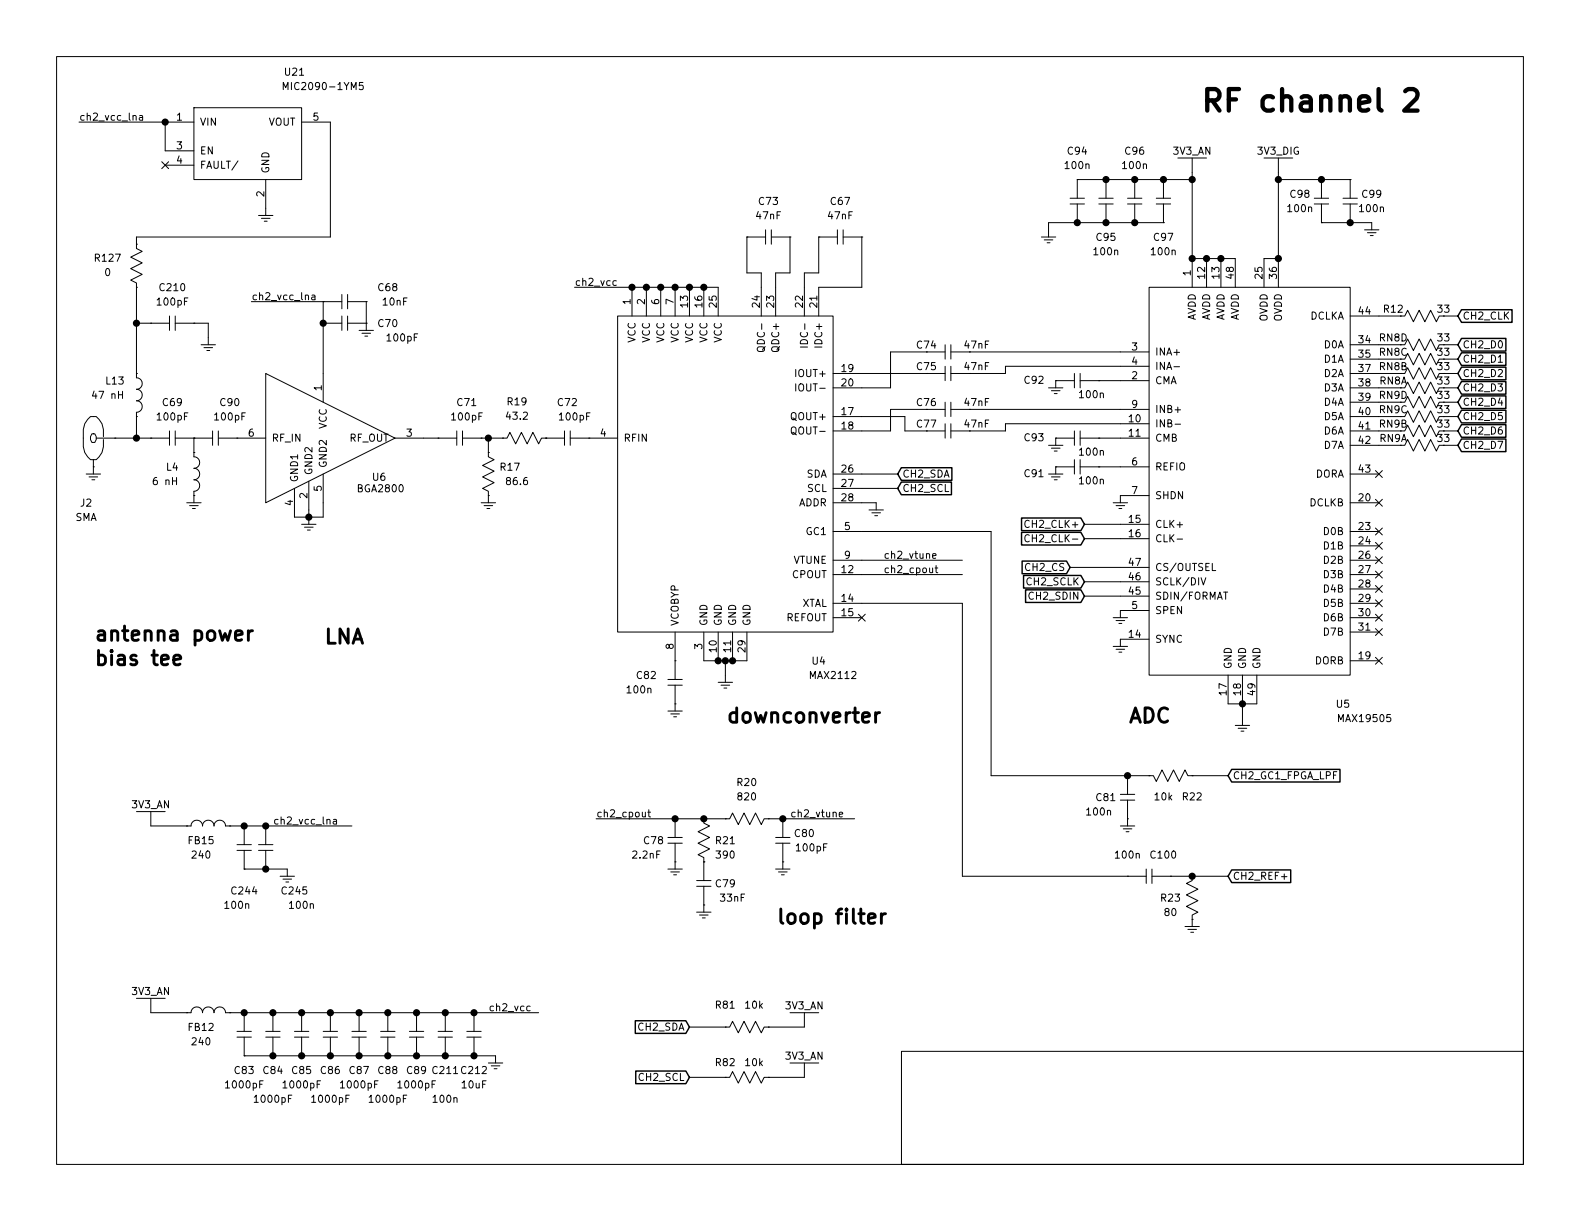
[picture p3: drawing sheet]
EESchema Schematic File Version 4
EELAYER 26 0
EELAYER END
$Descr USLetter 11000 8500
encoding utf-8
Sheet 3 11
Title ""
Date ""
Rev ""
Comp ""
Comment1 ""
Comment2 ""
Comment3 ""
Comment4 ""
$EndDescr
$Comp
L GNSS_Firehose:R R17
U 1 1
P 3400 3300
F 0 "R17" V 3350 3450 50  0000 C CNN
F 1 "86.6" V 3450 3500 50  0000 C CNN
F 2 "footprints:0402" V 3330 3300 50  0001 C CNN
F 3 "" H 3400 3300 50  0000 C CNN
	1    3400 3300
	0    1    1    0   
$EndComp
$Comp
L GNSS_Firehose:L L4
U 1 1
P 1350 3300
F 0 "L4" V 1300 3150 50  0000 C CNN
F 1 "6 nH" V 1400 3100 50  0000 C CNN
F 2 "footprints:0402" H 1350 3300 50  0001 C CNN
F 3 "" H 1350 3300 50  0000 C CNN
	1    1350 3300
	0    1    1    0   
$EndComp
$Comp
L GNSS_Firehose:R R19
U 1 1
P 3650 3050
F 0 "R19" H 3700 2800 50  0000 C CNN
F 1 "43.2" H 3700 2900 50  0000 C CNN
F 2 "footprints:0402" V 3580 3050 50  0001 C CNN
F 3 "" H 3650 3050 50  0000 C CNN
	1    3650 3050
	-1   0    0    1   
$EndComp
$Comp
L GNSS_Firehose:R R127
U 1 1
P 950 1850
F 0 "R127" V 1000 2050 50  0000 C CNN
F 1 "0" V 900 2050 50  0000 C CNN
F 2 "footprints:0603" H 950 1850 50  0001 C CNN
F 3 "" H 950 1850 50  0001 C CNN
	1    950  1850
	0    -1   -1   0   
$EndComp
$Comp
L GNSS_Firehose:SMA J2
U 1 1
P 650 3050
F 0 "J2" H 600 2600 50  0000 C CNN
F 1 "SMA" H 600 2500 50  0000 C CNN
F 2 "footprints:SMA_END_LAUNCH" H 650 3050 50  0001 C CNN
F 3 "" H 650 3050 50  0001 C CNN
	1    650  3050
	1    0    0    -1  
$EndComp
$Comp
L GNSS_Firehose:MAX2112 U4
U 1 1
P 5350 2750
F 0 "U4" H 5700 900 50  0000 C CNN
F 1 "MAX2112" H 5800 800 50  0000 C CNN
F 2 "footprints:QFN28_EP" H 5350 2750 50  0001 C CNN
F 3 "" H 5350 2750 50  0001 C CNN
	1    5350 2750
	1    0    0    -1  
$EndComp
$Comp
L GNSS_Firehose:MAX19505 U5
U 1 1
P 9000 2400
F 0 "U5" H 9350 -100 50  0000 C CNN
F 1 "MAX19505" H 9500 -200 50  0000 C CNN
F 2 "footprints:QFN48_EP" H 8950 2550 50  0001 C CNN
F 3 "" H 8950 2550 50  0001 C CNN
	1    9000 2400
	1    0    0    -1  
$EndComp
$Comp
L GNSS_Firehose:C C90
U 1 1
P 1500 3050
F 0 "C90" H 1600 3300 50  0000 C CNN
F 1 "100pF" H 1600 3200 50  0000 C CNN
F 2 "footprints:0402" H 1500 3050 50  0001 C CNN
F 3 "" H 1500 3050 50  0001 C CNN
	1    1500 3050
	1    0    0    -1  
$EndComp
$Comp
L GNSS_Firehose:C C69
U 1 1
P 1200 3050
F 0 "C69" H 1200 3300 50  0000 C CNN
F 1 "100pF" H 1200 3200 50  0000 C CNN
F 2 "footprints:0402" H 1200 3050 50  0001 C CNN
F 3 "" H 1200 3050 50  0001 C CNN
	1    1200 3050
	1    0    0    -1  
$EndComp
$Comp
L GNSS_Firehose:L L13
U 1 1
P 950 2750
F 0 "L13" V 850 2600 50  0000 C CNN
F 1 "47 nH" V 950 2550 50  0000 C CNN
F 2 "footprints:0402" H 950 2750 50  0001 C CNN
F 3 "" H 950 2750 50  0000 C CNN
	1    950  2750
	0    1    1    0   
$EndComp
$Comp
L GNSS_Firehose:MIC2090-1YM5 U21
U 1 1
P 1700 850
F 0 "U21" H 2050 1200 50  0000 C CNN
F 1 "MIC2090-1YM5" H 2250 1100 50  0000 C CNN
F 2 "footprints:SOT-23-5" H 1700 850 50  0001 C CNN
F 3 "" H 1700 850 50  0001 C CNN
	1    1700 850 
	1    0    0    -1  
$EndComp
$Comp
L GNSS_Firehose:C C71
U 1 1
P 3200 3050
F 0 "C71" H 3250 3300 50  0000 C CNN
F 1 "100pF" H 3250 3200 50  0000 C CNN
F 2 "footprints:0402" H 3200 3050 50  0001 C CNN
F 3 "" H 3200 3050 50  0001 C CNN
	1    3200 3050
	1    0    0    -1  
$EndComp
$Comp
L GNSS_Firehose:C C72
U 1 1
P 3950 3050
F 0 "C72" H 3950 3300 50  0000 C CNN
F 1 "100pF" H 4000 3200 50  0000 C CNN
F 2 "footprints:0402" H 3950 3050 50  0001 C CNN
F 3 "" H 3950 3050 50  0001 C CNN
	1    3950 3050
	1    0    0    -1  
$EndComp
$Comp
L GNSS_Firehose:GND #PWR033
U 1 1
P 1350 3500
F 0 "#PWR033" H 1550 3400 50  0001 C CNN
F 1 "GND" H 1550 3300 50  0001 C CNN
F 2 "" H 1350 3500 50  0001 C CNN
F 3 "" H 1350 3500 50  0001 C CNN
	1    1350 3500
	1    0    0    -1  
$EndComp
$Comp
L GNSS_Firehose:GND #PWR034
U 1 1
P 650 3300
F 0 "#PWR034" H 850 3200 50  0001 C CNN
F 1 "GND" H 850 3100 50  0001 C CNN
F 2 "" H 650 3300 50  0001 C CNN
F 3 "" H 650 3300 50  0001 C CNN
	1    650  3300
	1    0    0    -1  
$EndComp
$Comp
L GNSS_Firehose:GND #PWR035
U 1 1
P 1850 1500
F 0 "#PWR035" H 2050 1400 50  0001 C CNN
F 1 "GND" H 2050 1300 50  0001 C CNN
F 2 "" H 1850 1500 50  0001 C CNN
F 3 "" H 1850 1500 50  0001 C CNN
	1    1850 1500
	1    0    0    -1  
$EndComp
$Comp
L GNSS_Firehose:GND #PWR036
U 1 1
P 2150 3650
F 0 "#PWR036" H 2350 3550 50  0001 C CNN
F 1 "GND" H 2350 3450 50  0001 C CNN
F 2 "" H 2150 3650 50  0001 C CNN
F 3 "" H 2150 3650 50  0001 C CNN
	1    2150 3650
	1    0    0    -1  
$EndComp
$Comp
L GNSS_Firehose:GND #PWR037
U 1 1
P 3400 3500
F 0 "#PWR037" H 3600 3400 50  0001 C CNN
F 1 "GND" H 3600 3300 50  0001 C CNN
F 2 "" H 3400 3500 50  0001 C CNN
F 3 "" H 3400 3500 50  0001 C CNN
	1    3400 3500
	1    0    0    -1  
$EndComp
$Comp
L GNSS_Firehose:GND #PWR038
U 1 1
P 5050 4750
F 0 "#PWR038" H 5250 4650 50  0001 C CNN
F 1 "GND" H 5250 4550 50  0001 C CNN
F 2 "" H 5050 4750 50  0001 C CNN
F 3 "" H 5050 4750 50  0001 C CNN
	1    5050 4750
	1    0    0    -1  
$EndComp
$Comp
L GNSS_Firehose:GND #PWR039
U 1 1
P 8650 5050
F 0 "#PWR039" H 8850 4950 50  0001 C CNN
F 1 "GND" H 8850 4850 50  0001 C CNN
F 2 "" H 8650 5050 50  0001 C CNN
F 3 "" H 8650 5050 50  0001 C CNN
	1    8650 5050
	1    0    0    -1  
$EndComp
NoConn ~ 1150 1150
Text Label 550  850  0    50   ~ 0
ch2_vcc_lna
$Comp
L GNSS_Firehose:C C70
U 1 1
P 2400 2250
F 0 "C70" H 2700 2250 50  0000 C CNN
F 1 "100pF" H 2800 2150 50  0000 C CNN
F 2 "footprints:0402" H 2400 2250 50  0001 C CNN
F 3 "" H 2400 2250 50  0001 C CNN
	1    2400 2250
	1    0    0    -1  
$EndComp
$Comp
L GNSS_Firehose:C C68
U 1 1
P 2400 2100
F 0 "C68" H 2700 2200 50  0000 C CNN
F 1 "10nF" H 2750 2100 50  0000 C CNN
F 2 "footprints:0402" H 2400 2100 50  0001 C CNN
F 3 "" H 2400 2100 50  0001 C CNN
	1    2400 2100
	1    0    0    -1  
$EndComp
$Comp
L GNSS_Firehose:GND #PWR040
U 1 1
P 2550 2300
F 0 "#PWR040" H 2750 2200 50  0001 C CNN
F 1 "GND" H 2750 2100 50  0001 C CNN
F 2 "" H 2550 2300 50  0001 C CNN
F 3 "" H 2550 2300 50  0001 C CNN
	1    2550 2300
	1    0    0    -1  
$EndComp
$Comp
L GNSS_Firehose:C C73
U 1 1
P 5350 1650
F 0 "C73" H 5350 1900 50  0000 C CNN
F 1 "47nF" H 5350 1800 50  0000 C CNN
F 2 "footprints:0402" H 5350 1650 50  0001 C CNN
F 3 "" H 5350 1650 50  0001 C CNN
	1    5350 1650
	1    0    0    -1  
$EndComp
$Comp
L GNSS_Firehose:C C67
U 1 1
P 5850 1650
F 0 "C67" H 5850 1900 50  0000 C CNN
F 1 "47nF" H 5850 1800 50  0000 C CNN
F 2 "footprints:0402" H 5850 1650 50  0001 C CNN
F 3 "" H 5850 1650 50  0001 C CNN
	1    5850 1650
	1    0    0    -1  
$EndComp
$Comp
L GNSS_Firehose:C C74
U 1 1
P 6600 2450
F 0 "C74" H 6450 2500 50  0000 C CNN
F 1 "47nF" H 6800 2500 50  0000 C CNN
F 2 "footprints:0402" H 6600 2450 50  0001 C CNN
F 3 "" H 6600 2450 50  0001 C CNN
	1    6600 2450
	1    0    0    -1  
$EndComp
$Comp
L GNSS_Firehose:C C75
U 1 1
P 6600 2600
F 0 "C75" H 6450 2650 50  0000 C CNN
F 1 "47nF" H 6800 2650 50  0000 C CNN
F 2 "footprints:0402" H 6600 2600 50  0001 C CNN
F 3 "" H 6600 2600 50  0001 C CNN
	1    6600 2600
	1    0    0    -1  
$EndComp
$Comp
L GNSS_Firehose:C C76
U 1 1
P 6600 2850
F 0 "C76" H 6450 2900 50  0000 C CNN
F 1 "47nF" H 6800 2900 50  0000 C CNN
F 2 "footprints:0402" H 6600 2850 50  0001 C CNN
F 3 "" H 6600 2850 50  0001 C CNN
	1    6600 2850
	1    0    0    -1  
$EndComp
$Comp
L GNSS_Firehose:C C77
U 1 1
P 6600 3000
F 0 "C77" H 6450 3050 50  0000 C CNN
F 1 "47nF" H 6800 3050 50  0000 C CNN
F 2 "footprints:0402" H 6600 3000 50  0001 C CNN
F 3 "" H 6600 3000 50  0001 C CNN
	1    6600 3000
	1    0    0    -1  
$EndComp
$Comp
L GNSS_Firehose:C C82
U 1 1
P 4700 4750
F 0 "C82" V 4650 4550 50  0000 C CNN
F 1 "100n" V 4750 4500 50  0000 C CNN
F 2 "footprints:0402" H 4700 4750 50  0001 C CNN
F 3 "" H 4700 4750 50  0001 C CNN
	1    4700 4750
	0    1    1    0   
$EndComp
$Comp
L GNSS_Firehose:GND #PWR041
U 1 1
P 6100 3550
F 0 "#PWR041" H 6300 3450 50  0001 C CNN
F 1 "GND" H 6300 3350 50  0001 C CNN
F 2 "" H 6100 3550 50  0001 C CNN
F 3 "" H 6100 3550 50  0001 C CNN
	1    6100 3550
	1    0    0    -1  
$EndComp
$Comp
L GNSS_Firehose:GND #PWR042
U 1 1
P 4700 4950
F 0 "#PWR042" H 4900 4850 50  0001 C CNN
F 1 "GND" H 4900 4750 50  0001 C CNN
F 2 "" H 4700 4950 50  0001 C CNN
F 3 "" H 4700 4950 50  0001 C CNN
	1    4700 4950
	1    0    0    -1  
$EndComp
Text Label 6150 3900 0    50   ~ 0
ch2_vtune
Text Label 6150 4000 0    50   ~ 0
ch2_cpout
$Comp
L GNSS_Firehose:C C92
U 1 1
P 7500 2650
F 0 "C92" H 7800 2650 50  0000 C CNN
F 1 "100n" H 7400 2750 50  0000 C CNN
F 2 "footprints:0402" H 7500 2650 50  0001 C CNN
F 3 "" H 7500 2650 50  0001 C CNN
	1    7500 2650
	-1   0    0    1   
$EndComp
$Comp
L GNSS_Firehose:C C93
U 1 1
P 7500 3050
F 0 "C93" H 7800 3050 50  0000 C CNN
F 1 "100n" H 7400 3150 50  0000 C CNN
F 2 "footprints:0402" H 7500 3050 50  0001 C CNN
F 3 "" H 7500 3050 50  0001 C CNN
	1    7500 3050
	-1   0    0    1   
$EndComp
$Comp
L GNSS_Firehose:C C91
U 1 1
P 7500 3250
F 0 "C91" H 7800 3300 50  0000 C CNN
F 1 "100n" H 7400 3350 50  0000 C CNN
F 2 "footprints:0402" H 7500 3250 50  0001 C CNN
F 3 "" H 7500 3250 50  0001 C CNN
	1    7500 3250
	-1   0    0    1   
$EndComp
$Comp
L GNSS_Firehose:GND #PWR043
U 1 1
P 7350 3300
F 0 "#PWR043" H 7550 3200 50  0001 C CNN
F 1 "GND" H 7550 3100 50  0001 C CNN
F 2 "" H 7350 3300 50  0001 C CNN
F 3 "" H 7350 3300 50  0001 C CNN
	1    7350 3300
	1    0    0    -1  
$EndComp
$Comp
L GNSS_Firehose:GND #PWR044
U 1 1
P 7350 3100
F 0 "#PWR044" H 7550 3000 50  0001 C CNN
F 1 "GND" H 7550 2900 50  0001 C CNN
F 2 "" H 7350 3100 50  0001 C CNN
F 3 "" H 7350 3100 50  0001 C CNN
	1    7350 3100
	1    0    0    -1  
$EndComp
$Comp
L GNSS_Firehose:GND #PWR045
U 1 1
P 7350 2700
F 0 "#PWR045" H 7550 2600 50  0001 C CNN
F 1 "GND" H 7550 2500 50  0001 C CNN
F 2 "" H 7350 2700 50  0001 C CNN
F 3 "" H 7350 2700 50  0001 C CNN
	1    7350 2700
	1    0    0    -1  
$EndComp
$Comp
L GNSS_Firehose:GND #PWR046
U 1 1
P 7800 3500
F 0 "#PWR046" H 8000 3400 50  0001 C CNN
F 1 "GND" H 8000 3300 50  0001 C CNN
F 2 "" H 7800 3500 50  0001 C CNN
F 3 "" H 7800 3500 50  0001 C CNN
	1    7800 3500
	1    0    0    -1  
$EndComp
$Comp
L GNSS_Firehose:GND #PWR047
U 1 1
P 7800 4300
F 0 "#PWR047" H 8000 4200 50  0001 C CNN
F 1 "GND" H 8000 4100 50  0001 C CNN
F 2 "" H 7800 4300 50  0001 C CNN
F 3 "" H 7800 4300 50  0001 C CNN
	1    7800 4300
	1    0    0    -1  
$EndComp
$Comp
L GNSS_Firehose:GND #PWR048
U 1 1
P 7800 4500
F 0 "#PWR048" H 8000 4400 50  0001 C CNN
F 1 "GND" H 8000 4300 50  0001 C CNN
F 2 "" H 7800 4500 50  0001 C CNN
F 3 "" H 7800 4500 50  0001 C CNN
	1    7800 4500
	1    0    0    -1  
$EndComp
NoConn ~ 9600 3300
NoConn ~ 9600 3500
NoConn ~ 9600 3700
NoConn ~ 9600 3800
NoConn ~ 9600 3900
NoConn ~ 9600 4000
NoConn ~ 9600 4100
NoConn ~ 9600 4200
NoConn ~ 9600 4300
NoConn ~ 9600 4400
NoConn ~ 9600 4600
Text Label 4000 2000 0    50   ~ 0
ch2_vcc
Text Label 1750 2100 0    50   ~ 0
ch2_vcc_lna
$Comp
L GNSS_Firehose:L FB15
U 1 1
P 1450 5750
F 0 "FB15" H 1400 5650 50  0000 C CNN
F 1 "240" H 1400 5550 50  0000 C CNN
F 2 "footprints:0603" H 1450 5750 50  0001 C CNN
F 3 "" H 1450 5750 50  0000 C CNN
	1    1450 5750
	1    0    0    -1  
$EndComp
$Comp
L GNSS_Firehose:C C244
U 1 1
P 1700 5900
F 0 "C244" V 2000 5900 50  0000 C CNN
F 1 "100n" V 2100 5850 50  0000 C CNN
F 2 "footprints:0402" H 1700 5900 50  0001 C CNN
F 3 "" H 1700 5900 50  0001 C CNN
	1    1700 5900
	0    1    1    0   
$EndComp
$Comp
L GNSS_Firehose:C C245
U 1 1
P 1850 5900
F 0 "C245" V 2150 6100 50  0000 C CNN
F 1 "100n" V 2250 6150 50  0000 C CNN
F 2 "footprints:0402" H 1850 5900 50  0001 C CNN
F 3 "" H 1850 5900 50  0001 C CNN
	1    1850 5900
	0    1    1    0   
$EndComp
$Comp
L GNSS_Firehose:C C78
U 1 1
P 4700 5850
F 0 "C78" V 4700 5700 50  0000 C CNN
F 1 "2.2nF" V 4800 5650 50  0000 C CNN
F 2 "footprints:0402" H 4700 5850 50  0001 C CNN
F 3 "" H 4700 5850 50  0001 C CNN
	1    4700 5850
	0    1    1    0   
$EndComp
$Comp
L GNSS_Firehose:C C79
U 1 1
P 4900 6150
F 0 "C79" V 4900 6300 50  0000 C CNN
F 1 "33nF" V 5000 6350 50  0000 C CNN
F 2 "footprints:0402" H 4900 6150 50  0001 C CNN
F 3 "" H 4900 6150 50  0001 C CNN
	1    4900 6150
	0    1    1    0   
$EndComp
$Comp
L GNSS_Firehose:C C80
U 1 1
P 5450 5850
F 0 "C80" V 5400 6000 50  0000 C CNN
F 1 "100pF" V 5500 6050 50  0000 C CNN
F 2 "footprints:0402" H 5450 5850 50  0001 C CNN
F 3 "" H 5450 5850 50  0001 C CNN
	1    5450 5850
	0    1    1    0   
$EndComp
$Comp
L GNSS_Firehose:R R21
U 1 1
P 4900 5850
F 0 "R21" V 4900 6000 50  0000 C CNN
F 1 "390" V 5000 6000 50  0000 C CNN
F 2 "footprints:0402" V 4830 5850 50  0001 C CNN
F 3 "" H 4900 5850 50  0000 C CNN
	1    4900 5850
	0    1    1    0   
$EndComp
$Comp
L GNSS_Firehose:R R20
U 1 1
P 5200 5700
F 0 "R20" H 5200 5450 50  0000 C CNN
F 1 "820" H 5200 5550 50  0000 C CNN
F 2 "footprints:0402" V 5130 5700 50  0001 C CNN
F 3 "" H 5200 5700 50  0000 C CNN
	1    5200 5700
	-1   0    0    1   
$EndComp
$Comp
L GNSS_Firehose:GND #PWR049
U 1 1
P 2000 6100
F 0 "#PWR049" H 2200 6000 50  0001 C CNN
F 1 "GND" H 2200 5900 50  0001 C CNN
F 2 "" H 2000 6100 50  0001 C CNN
F 3 "" H 2000 6100 50  0001 C CNN
	1    2000 6100
	1    0    0    -1  
$EndComp
$Comp
L GNSS_Firehose:GND #PWR050
U 1 1
P 4900 6350
F 0 "#PWR050" H 5100 6250 50  0001 C CNN
F 1 "GND" H 5100 6150 50  0001 C CNN
F 2 "" H 4900 6350 50  0001 C CNN
F 3 "" H 4900 6350 50  0001 C CNN
	1    4900 6350
	1    0    0    -1  
$EndComp
$Comp
L GNSS_Firehose:GND #PWR051
U 1 1
P 5450 6050
F 0 "#PWR051" H 5650 5950 50  0001 C CNN
F 1 "GND" H 5650 5850 50  0001 C CNN
F 2 "" H 5450 6050 50  0001 C CNN
F 3 "" H 5450 6050 50  0001 C CNN
	1    5450 6050
	1    0    0    -1  
$EndComp
$Comp
L GNSS_Firehose:GND #PWR052
U 1 1
P 4700 6050
F 0 "#PWR052" H 4900 5950 50  0001 C CNN
F 1 "GND" H 4900 5850 50  0001 C CNN
F 2 "" H 4700 6050 50  0001 C CNN
F 3 "" H 4700 6050 50  0001 C CNN
	1    4700 6050
	1    0    0    -1  
$EndComp
$Comp
L GNSS_Firehose:R R22
U 1 1
P 8150 5400
F 0 "R22" H 8300 5550 50  0000 C CNN
F 1 "10k" H 8100 5550 50  0000 C CNN
F 2 "footprints:0402" V 8080 5400 50  0001 C CNN
F 3 "" H 8150 5400 50  0000 C CNN
	1    8150 5400
	1    0    0    1   
$EndComp
$Comp
L GNSS_Firehose:C C81
U 1 1
P 7850 5550
F 0 "C81" V 7850 5700 50  0000 C CNN
F 1 "100n" V 7950 5750 50  0000 C CNN
F 2 "footprints:0402" H 7850 5550 50  0001 C CNN
F 3 "" H 7850 5550 50  0001 C CNN
	1    7850 5550
	0    -1   1    0   
$EndComp
$Comp
L GNSS_Firehose:R R23
U 1 1
P 8300 6250
F 0 "R23" V 8300 6400 50  0000 C CNN
F 1 "80" V 8400 6400 50  0000 C CNN
F 2 "footprints:0402" V 8230 6250 50  0001 C CNN
F 3 "" H 8300 6250 50  0000 C CNN
	1    8300 6250
	0    -1   1    0   
$EndComp
$Comp
L GNSS_Firehose:C C100
U 1 1
P 8000 6100
F 0 "C100" H 7900 6250 50  0000 C CNN
F 1 "100n" H 8150 6250 50  0000 C CNN
F 2 "footprints:0402" H 8000 6100 50  0001 C CNN
F 3 "" H 8000 6100 50  0001 C CNN
	1    8000 6100
	-1   0    0    -1  
$EndComp
$Comp
L GNSS_Firehose:R R81
U 1 1
P 5200 7150
F 0 "R81" H 5350 7000 50  0000 C CNN
F 1 "10k" H 5150 7000 50  0000 C CNN
F 2 "footprints:0402" V 5130 7150 50  0001 C CNN
F 3 "" H 5200 7150 50  0000 C CNN
	1    5200 7150
	-1   0    0    1   
$EndComp
$Comp
L GNSS_Firehose:R R82
U 1 1
P 5200 7500
F 0 "R82" H 5350 7400 50  0000 C CNN
F 1 "10k" H 5150 7400 50  0000 C CNN
F 2 "footprints:0402" V 5130 7500 50  0001 C CNN
F 3 "" H 5200 7500 50  0000 C CNN
	1    5200 7500
	-1   0    0    1   
$EndComp
$Comp
L GNSS_Firehose:L FB12
U 1 1
P 1450 7050
F 0 "FB12" H 1400 6950 50  0000 C CNN
F 1 "240" H 1400 6850 50  0000 C CNN
F 2 "footprints:0603" H 1450 7050 50  0001 C CNN
F 3 "" H 1450 7050 50  0000 C CNN
	1    1450 7050
	1    0    0    -1  
$EndComp
$Comp
L GNSS_Firehose:C C83
U 1 1
P 1700 7200
F 0 "C83" V 1950 7200 50  0000 C CNN
F 1 "1000pF" V 2050 7200 50  0000 C CNN
F 2 "footprints:0402" H 1700 7200 50  0001 C CNN
F 3 "" H 1700 7200 50  0001 C CNN
	1    1700 7200
	0    1    1    0   
$EndComp
$Comp
L GNSS_Firehose:C C84
U 1 1
P 1900 7200
F 0 "C84" V 2150 7200 50  0000 C CNN
F 1 "1000pF" V 2350 7200 50  0000 C CNN
F 2 "footprints:0402" H 1900 7200 50  0001 C CNN
F 3 "" H 1900 7200 50  0001 C CNN
	1    1900 7200
	0    1    1    0   
$EndComp
$Comp
L GNSS_Firehose:C C85
U 1 1
P 2100 7200
F 0 "C85" V 2350 7200 50  0000 C CNN
F 1 "1000pF" V 2450 7200 50  0000 C CNN
F 2 "footprints:0402" H 2100 7200 50  0001 C CNN
F 3 "" H 2100 7200 50  0001 C CNN
	1    2100 7200
	0    1    1    0   
$EndComp
$Comp
L GNSS_Firehose:C C86
U 1 1
P 2300 7200
F 0 "C86" V 2550 7200 50  0000 C CNN
F 1 "1000pF" V 2750 7200 50  0000 C CNN
F 2 "footprints:0402" H 2300 7200 50  0001 C CNN
F 3 "" H 2300 7200 50  0001 C CNN
	1    2300 7200
	0    1    1    0   
$EndComp
$Comp
L GNSS_Firehose:C C87
U 1 1
P 2500 7200
F 0 "C87" V 2750 7200 50  0000 C CNN
F 1 "1000pF" V 2850 7200 50  0000 C CNN
F 2 "footprints:0402" H 2500 7200 50  0001 C CNN
F 3 "" H 2500 7200 50  0001 C CNN
	1    2500 7200
	0    1    1    0   
$EndComp
$Comp
L GNSS_Firehose:C C88
U 1 1
P 2700 7200
F 0 "C88" V 2950 7200 50  0000 C CNN
F 1 "1000pF" V 3150 7200 50  0000 C CNN
F 2 "footprints:0402" H 2700 7200 50  0001 C CNN
F 3 "" H 2700 7200 50  0001 C CNN
	1    2700 7200
	0    1    1    0   
$EndComp
$Comp
L GNSS_Firehose:C C89
U 1 1
P 2900 7200
F 0 "C89" V 3150 7200 50  0000 C CNN
F 1 "1000pF" V 3250 7200 50  0000 C CNN
F 2 "footprints:0402" H 2900 7200 50  0001 C CNN
F 3 "" H 2900 7200 50  0001 C CNN
	1    2900 7200
	0    1    1    0   
$EndComp
$Comp
L GNSS_Firehose:C C94
U 1 1
P 7500 1400
F 0 "C94" V 7150 1400 50  0000 C CNN
F 1 "100n" V 7250 1400 50  0000 C CNN
F 2 "footprints:0402" H 7500 1400 50  0001 C CNN
F 3 "" H 7500 1400 50  0001 C CNN
	1    7500 1400
	0    1    1    0   
$EndComp
$Comp
L GNSS_Firehose:C C95
U 1 1
P 7700 1400
F 0 "C95" V 7950 1400 50  0000 C CNN
F 1 "100n" V 8050 1400 50  0000 C CNN
F 2 "footprints:0402" H 7700 1400 50  0001 C CNN
F 3 "" H 7700 1400 50  0001 C CNN
	1    7700 1400
	0    1    1    0   
$EndComp
$Comp
L GNSS_Firehose:C C96
U 1 1
P 7900 1400
F 0 "C96" V 7550 1400 50  0000 C CNN
F 1 "100n" V 7650 1400 50  0000 C CNN
F 2 "footprints:0402" H 7900 1400 50  0001 C CNN
F 3 "" H 7900 1400 50  0001 C CNN
	1    7900 1400
	0    1    1    0   
$EndComp
$Comp
L GNSS_Firehose:C C97
U 1 1
P 8100 1400
F 0 "C97" V 8350 1400 50  0000 C CNN
F 1 "100n" V 8450 1400 50  0000 C CNN
F 2 "footprints:0402" H 8100 1400 50  0001 C CNN
F 3 "" H 8100 1400 50  0001 C CNN
	1    8100 1400
	0    1    1    0   
$EndComp
$Comp
L GNSS_Firehose:C C98
U 1 1
P 9200 1400
F 0 "C98" V 9150 1250 50  0000 C CNN
F 1 "100n" V 9250 1250 50  0000 C CNN
F 2 "footprints:0402" H 9200 1400 50  0001 C CNN
F 3 "" H 9200 1400 50  0001 C CNN
	1    9200 1400
	0    1    1    0   
$EndComp
$Comp
L GNSS_Firehose:C C99
U 1 1
P 9400 1400
F 0 "C99" V 9350 1550 50  0000 C CNN
F 1 "100n" V 9450 1550 50  0000 C CNN
F 2 "footprints:0402" H 9400 1400 50  0001 C CNN
F 3 "" H 9400 1400 50  0001 C CNN
	1    9400 1400
	0    1    1    0   
$EndComp
Text Label 1900 5750 0    50   ~ 0
ch2_vcc_lna
Text Label 4150 5700 0    50   ~ 0
ch2_cpout
Text Label 5500 5700 0    50   ~ 0
ch2_vtune
$Comp
L GNSS_Firehose:GND #PWR053
U 1 1
P 3450 7400
F 0 "#PWR053" H 3650 7300 50  0001 C CNN
F 1 "GND" H 3650 7200 50  0001 C CNN
F 2 "" H 3450 7400 50  0001 C CNN
F 3 "" H 3450 7400 50  0001 C CNN
	1    3450 7400
	1    0    0    -1  
$EndComp
$Comp
L GNSS_Firehose:GND #PWR054
U 1 1
P 7300 1650
F 0 "#PWR054" H 7500 1550 50  0001 C CNN
F 1 "GND" H 7500 1450 50  0001 C CNN
F 2 "" H 7300 1650 50  0001 C CNN
F 3 "" H 7300 1650 50  0001 C CNN
	1    7300 1650
	1    0    0    -1  
$EndComp
$Comp
L GNSS_Firehose:GND #PWR055
U 1 1
P 9550 1600
F 0 "#PWR055" H 9750 1500 50  0001 C CNN
F 1 "GND" H 9750 1400 50  0001 C CNN
F 2 "" H 9550 1600 50  0001 C CNN
F 3 "" H 9550 1600 50  0001 C CNN
	1    9550 1600
	1    0    0    -1  
$EndComp
Text Notes 650  4650 0    100  ~ 20
antenna power\nbias tee
Text Notes 2250 4500 0    100  ~ 20
LNA
Text Notes 5050 5050 0    100  ~ 20
downconverter
Text Notes 7850 5050 0    100  ~ 20
ADC
Text Notes 5400 6450 0    100  ~ 20
loop filter
Text Label 3400 7050 0    50   ~ 0
ch2_vcc
$Comp
L GNSS_Firehose:GND #PWR056
U 1 1
P 7850 5750
F 0 "#PWR056" H 8050 5650 50  0001 C CNN
F 1 "GND" H 8050 5550 50  0001 C CNN
F 2 "" H 7850 5750 50  0001 C CNN
F 3 "" H 7850 5750 50  0001 C CNN
	1    7850 5750
	-1   0    0    -1  
$EndComp
$Comp
L GNSS_Firehose:GND #PWR057
U 1 1
P 8300 6450
F 0 "#PWR057" H 8500 6350 50  0001 C CNN
F 1 "GND" H 8500 6250 50  0001 C CNN
F 2 "" H 8300 6450 50  0001 C CNN
F 3 "" H 8300 6450 50  0001 C CNN
	1    8300 6450
	-1   0    0    -1  
$EndComp
Text Notes 8350 800  0    150  ~ 30
RF channel 2
$Comp
L GNSS_Firehose:VCC_3V3_AN #PWR058
U 1 1
P 1050 7050
F 0 "#PWR058" H 1230 6820 50  0001 C CNN
F 1 "VCC_3V3_AN" H 1180 6920 50  0001 C CNN
F 2 "" H 1050 7050 50  0001 C CNN
F 3 "" H 1050 7050 50  0001 C CNN
	1    1050 7050
	1    0    0    -1  
$EndComp
$Comp
L GNSS_Firehose:VCC_3V3_AN #PWR059
U 1 1
P 1050 5750
F 0 "#PWR059" H 1230 5520 50  0001 C CNN
F 1 "VCC_3V3_AN" H 1180 5620 50  0001 C CNN
F 2 "" H 1050 5750 50  0001 C CNN
F 3 "" H 1050 5750 50  0001 C CNN
	1    1050 5750
	1    0    0    -1  
$EndComp
$Comp
L GNSS_Firehose:VCC_3V3_AN #PWR060
U 1 1
P 5600 7150
F 0 "#PWR060" H 5780 6920 50  0001 C CNN
F 1 "VCC_3V3_AN" H 5730 7020 50  0001 C CNN
F 2 "" H 5600 7150 50  0001 C CNN
F 3 "" H 5600 7150 50  0001 C CNN
	1    5600 7150
	1    0    0    -1  
$EndComp
$Comp
L GNSS_Firehose:VCC_3V3_AN #PWR061
U 1 1
P 5600 7500
F 0 "#PWR061" H 5780 7270 50  0001 C CNN
F 1 "VCC_3V3_AN" H 5730 7370 50  0001 C CNN
F 2 "" H 5600 7500 50  0001 C CNN
F 3 "" H 5600 7500 50  0001 C CNN
	1    5600 7500
	1    0    0    -1  
$EndComp
Text GLabel 4800 7150 0    50   Input ~ 0
CH2_SDA
Text GLabel 4800 7500 0    50   Input ~ 0
CH2_SCL
Wire Wire Line
	950  2900 950  3050
Connection ~ 950  3050
Wire Wire Line
	950  2000 950  2250
Wire Wire Line
	950  1650 2300 1650
Wire Wire Line
	2300 1650 2300 850 
Wire Wire Line
	1350 3050 1350 3150
Wire Wire Line
	3350 3050 3400 3050
Wire Wire Line
	3400 3150 3400 3050
Connection ~ 3400 3050
Wire Wire Line
	1150 850  1150 1050
Connection ~ 1150 850 
Wire Wire Line
	800  3050 950  3050
Wire Wire Line
	550  850  1150 850 
Wire Wire Line
	2950 3050 3050 3050
Wire Wire Line
	4900 4600 5000 4600
Connection ~ 5000 4600
Connection ~ 5100 4600
Wire Wire Line
	5050 4700 5050 4600
Connection ~ 5050 4600
Wire Wire Line
	4000 2000 4400 2000
Connection ~ 4900 2000
Connection ~ 4800 2000
Connection ~ 4700 2000
Connection ~ 4600 2000
Connection ~ 4500 2000
Connection ~ 4400 2000
Wire Wire Line
	6000 3500 6100 3500
Wire Wire Line
	6000 3700 6900 3700
Wire Wire Line
	6000 3900 6700 3900
Wire Wire Line
	6000 4000 6700 4000
Wire Wire Line
	6000 4200 6700 4200
Wire Wire Line
	7000 2550 7800 2550
Wire Wire Line
	7000 2950 7800 2950
Wire Wire Line
	7800 2650 7650 2650
Wire Wire Line
	7650 3050 7800 3050
Wire Wire Line
	7650 3250 7800 3250
Wire Wire Line
	6000 2700 6200 2700
Wire Wire Line
	6200 2700 6200 2450
Wire Wire Line
	6200 2450 6450 2450
Wire Wire Line
	6000 2600 6450 2600
Wire Wire Line
	6000 3000 6200 3000
Wire Wire Line
	6200 3000 6200 2850
Wire Wire Line
	6200 2850 6450 2850
Wire Wire Line
	6000 2900 6300 2900
Wire Wire Line
	6300 2900 6300 3000
Wire Wire Line
	6300 3000 6450 3000
Connection ~ 8400 1800
Connection ~ 8500 1800
Connection ~ 8900 1800
Wire Wire Line
	8550 4900 8650 4900
Connection ~ 8650 4900
Wire Wire Line
	8650 4900 8650 5000
Wire Wire Line
	6750 2600 7000 2600
Wire Wire Line
	6750 3000 7000 3000
Wire Wire Line
	7800 2450 6750 2450
Wire Wire Line
	6750 2850 7800 2850
Wire Wire Line
	5300 2000 5300 1900
Wire Wire Line
	5300 1900 5200 1900
Wire Wire Line
	5200 1900 5200 1650
Wire Wire Line
	5500 1650 5500 1900
Wire Wire Line
	5500 1900 5400 1900
Wire Wire Line
	5400 1900 5400 2000
Wire Wire Line
	5600 2000 5600 1900
Wire Wire Line
	5600 1900 5700 1900
Wire Wire Line
	5700 1900 5700 1650
Wire Wire Line
	5700 2000 6000 2000
Wire Wire Line
	6000 2000 6000 1650
Wire Wire Line
	1700 6050 1850 6050
Connection ~ 1850 6050
Wire Wire Line
	1600 5750 1700 5750
Connection ~ 1700 5750
Wire Wire Line
	4150 5700 4700 5700
Connection ~ 4700 5700
Connection ~ 4900 5700
Wire Wire Line
	5350 5700 5450 5700
Connection ~ 5450 5700
Wire Wire Line
	1600 7050 1700 7050
Connection ~ 1700 7050
Connection ~ 1900 7050
Connection ~ 2100 7050
Connection ~ 2900 7050
Connection ~ 2300 7050
Connection ~ 2500 7050
Wire Wire Line
	1700 7350 1900 7350
Connection ~ 1900 7350
Connection ~ 2100 7350
Connection ~ 2300 7350
Connection ~ 2500 7350
Connection ~ 2700 7350
Connection ~ 7700 1250
Connection ~ 7900 1250
Wire Wire Line
	7300 1550 7500 1550
Connection ~ 7700 1550
Connection ~ 7900 1550
Connection ~ 9200 1250
Wire Wire Line
	9200 1550 9400 1550
Connection ~ 9400 1550
Connection ~ 1850 5750
Connection ~ 2700 7050
Connection ~ 8300 6100
Wire Wire Line
	6700 6100 7850 6100
Wire Wire Line
	6900 5400 7850 5400
Connection ~ 7850 5400
Wire Wire Line
	7000 2600 7000 2550
Wire Wire Line
	7000 3000 7000 2950
Wire Wire Line
	950  1700 950  1650
Wire Wire Line
	2550 2250 2550 2100
Wire Wire Line
	2250 2100 2250 2250
Connection ~ 2250 2250
Wire Wire Line
	2250 2100 1750 2100
Wire Wire Line
	2050 3600 2150 3600
Wire Wire Line
	2150 3600 2150 3550
Wire Wire Line
	2250 3600 2250 3500
Connection ~ 2150 3600
Connection ~ 2900 7350
Wire Wire Line
	1300 7050 1050 7050
Wire Wire Line
	5600 7150 5350 7150
Wire Wire Line
	5350 7500 5600 7500
Wire Wire Line
	1300 5750 1050 5750
Wire Wire Line
	5050 7150 4800 7150
Wire Wire Line
	4800 7500 5050 7500
Text GLabel 8550 5400 2    50   Input ~ 0
CH2_GC1_FPGA_LPF
Wire Wire Line
	8550 5400 8300 5400
$Comp
L GNSS_Firehose:VCC_3V3_AN #PWR062
U 1 1
P 8300 1200
F 0 "#PWR062" H 8480 970 50  0001 C CNN
F 1 "VCC_3V3_AN" H 8430 1070 50  0001 C CNN
F 2 "" H 8300 1200 50  0001 C CNN
F 3 "" H 8300 1200 50  0001 C CNN
	1    8300 1200
	1    0    0    -1  
$EndComp
$Comp
L GNSS_Firehose:VCC_3V3_DIG #PWR063
U 1 1
P 8900 1200
F 0 "#PWR063" H 9080 970 50  0001 C CNN
F 1 "VCC_3V3_DIG" H 9030 1070 50  0001 C CNN
F 2 "" H 8900 1200 50  0001 C CNN
F 3 "" H 8900 1200 50  0001 C CNN
	1    8900 1200
	1    0    0    -1  
$EndComp
Wire Wire Line
	7500 1250 7700 1250
Wire Wire Line
	8900 1250 9200 1250
Text GLabel 8550 6100 2    50   Input ~ 0
CH2_REF+
Wire Wire Line
	8150 6100 8300 6100
Text GLabel 6250 3300 2    50   Input ~ 0
CH2_SDA
Text GLabel 6250 3400 2    50   Input ~ 0
CH2_SCL
Text GLabel 7550 3650 0    50   Input ~ 0
CH2_CLK+
Text GLabel 7550 3750 0    50   Input ~ 0
CH2_CLK-
Text GLabel 7450 3950 0    50   Input ~ 0
CH2_CS
Text GLabel 7550 4050 0    50   Input ~ 0
CH2_SCLK
Text GLabel 7550 4150 0    50   Input ~ 0
CH2_SDIN
Wire Wire Line
	6250 3300 6000 3300
Wire Wire Line
	6250 3400 6000 3400
Wire Wire Line
	7550 3650 7800 3650
Wire Wire Line
	7550 3750 7800 3750
Wire Wire Line
	7450 3950 7800 3950
Wire Wire Line
	7550 4050 7800 4050
Wire Wire Line
	7550 4150 7800 4150
Text GLabel 10150 2200 2    50   Input ~ 0
CH2_CLK
Text GLabel 10150 2400 2    50   Input ~ 0
CH2_D0
Text GLabel 10150 2500 2    50   Input ~ 0
CH2_D1
Text GLabel 10150 2600 2    50   Input ~ 0
CH2_D2
Text GLabel 10150 2700 2    50   Input ~ 0
CH2_D3
Text GLabel 10150 2800 2    50   Input ~ 0
CH2_D4
Text GLabel 10150 2900 2    50   Input ~ 0
CH2_D5
Text GLabel 10150 3000 2    50   Input ~ 0
CH2_D6
Text GLabel 10150 3100 2    50   Input ~ 0
CH2_D7
$Comp
L GNSS_Firehose:R R12
U 1 1
P 9900 2200
F 0 "R12" H 9700 2250 50  0000 C CNN
F 1 "33" H 10050 2250 50  0000 C CNN
F 2 "footprints:0402" H 9900 2200 50  0001 C CNN
F 3 "" H 9900 2200 50  0001 C CNN
	1    9900 2200
	1    0    0    -1  
$EndComp
$Comp
L GNSS_Firehose:Rx4 RN8
U 1 1
P 9900 2700
F 0 "RN8" H 9700 2750 50  0000 C CNN
F 1 "33" H 10050 2750 50  0000 C CNN
F 2 "footprints:1206_4R" H 9900 2700 50  0001 C CNN
F 3 "" H 9900 2700 50  0001 C CNN
	1    9900 2700
	1    0    0    -1  
$EndComp
$Comp
L GNSS_Firehose:Rx4 RN8
U 2 1
P 9900 2600
F 0 "RN8" H 9700 2650 50  0000 C CNN
F 1 "33" H 10050 2650 50  0000 C CNN
F 2 "footprints:1206_4R" H 9900 2600 50  0001 C CNN
F 3 "" H 9900 2600 50  0001 C CNN
	2    9900 2600
	1    0    0    -1  
$EndComp
$Comp
L GNSS_Firehose:Rx4 RN8
U 3 1
P 9900 2500
F 0 "RN8" H 9700 2550 50  0000 C CNN
F 1 "33" H 10050 2550 50  0000 C CNN
F 2 "footprints:1206_4R" H 9900 2500 50  0001 C CNN
F 3 "" H 9900 2500 50  0001 C CNN
	3    9900 2500
	1    0    0    -1  
$EndComp
$Comp
L GNSS_Firehose:Rx4 RN8
U 4 1
P 9900 2400
F 0 "RN8" H 9700 2450 50  0000 C CNN
F 1 "33" H 10050 2450 50  0000 C CNN
F 2 "footprints:1206_4R" H 9900 2400 50  0001 C CNN
F 3 "" H 9900 2400 50  0001 C CNN
	4    9900 2400
	1    0    0    -1  
$EndComp
$Comp
L GNSS_Firehose:Rx4 RN9
U 1 1
P 9900 3100
F 0 "RN9" H 9700 3150 50  0000 C CNN
F 1 "33" H 10050 3150 50  0000 C CNN
F 2 "footprints:1206_4R" H 9900 3100 50  0001 C CNN
F 3 "" H 9900 3100 50  0001 C CNN
	1    9900 3100
	1    0    0    -1  
$EndComp
$Comp
L GNSS_Firehose:Rx4 RN9
U 2 1
P 9900 3000
F 0 "RN9" H 9700 3050 50  0000 C CNN
F 1 "33" H 10050 3050 50  0000 C CNN
F 2 "footprints:1206_4R" H 9900 3000 50  0001 C CNN
F 3 "" H 9900 3000 50  0001 C CNN
	2    9900 3000
	1    0    0    -1  
$EndComp
$Comp
L GNSS_Firehose:Rx4 RN9
U 3 1
P 9900 2900
F 0 "RN9" H 9700 2950 50  0000 C CNN
F 1 "33" H 10050 2950 50  0000 C CNN
F 2 "footprints:1206_4R" H 9900 2900 50  0001 C CNN
F 3 "" H 9900 2900 50  0001 C CNN
	3    9900 2900
	1    0    0    -1  
$EndComp
$Comp
L GNSS_Firehose:Rx4 RN9
U 4 1
P 9900 2800
F 0 "RN9" H 9700 2850 50  0000 C CNN
F 1 "33" H 10050 2850 50  0000 C CNN
F 2 "footprints:1206_4R" H 9900 2800 50  0001 C CNN
F 3 "" H 9900 2800 50  0001 C CNN
	4    9900 2800
	1    0    0    -1  
$EndComp
Wire Wire Line
	10050 2200 10150 2200
Wire Wire Line
	10050 2400 10150 2400
Wire Wire Line
	10050 2500 10150 2500
Wire Wire Line
	10050 2600 10150 2600
Wire Wire Line
	10050 2700 10150 2700
Wire Wire Line
	10050 2800 10150 2800
Wire Wire Line
	10050 2900 10150 2900
Wire Wire Line
	10050 3000 10150 3000
Wire Wire Line
	10050 3100 10150 3100
Wire Wire Line
	9600 2400 9750 2400
Wire Wire Line
	9600 2500 9750 2500
Wire Wire Line
	9600 2600 9750 2600
Wire Wire Line
	9600 2700 9750 2700
Wire Wire Line
	9600 2800 9750 2800
Wire Wire Line
	9600 2900 9750 2900
Wire Wire Line
	9600 3000 9750 3000
Wire Wire Line
	9600 3100 9750 3100
Wire Wire Line
	9600 2200 9750 2200
Wire Wire Line
	8900 1200 8900 1250
Wire Wire Line
	8900 1800 8800 1800
Connection ~ 8900 1250
Wire Wire Line
	8300 1200 8300 1250
Wire Wire Line
	8300 1800 8400 1800
Connection ~ 8300 1800
Wire Wire Line
	7300 1600 7300 1550
Connection ~ 7500 1550
Connection ~ 8300 1250
Connection ~ 8100 1250
$Comp
L GNSS_Firehose:C C210
U 1 1
P 1200 2250
F 0 "C210" H 1200 2500 50  0000 C CNN
F 1 "100pF" H 1200 2400 50  0000 C CNN
F 2 "footprints:0402" H 1200 2250 50  0001 C CNN
F 3 "" H 1200 2250 50  0001 C CNN
	1    1200 2250
	1    0    0    -1  
$EndComp
$Comp
L GNSS_Firehose:GND #PWR064
U 1 1
P 1450 2400
F 0 "#PWR064" H 1650 2300 50  0001 C CNN
F 1 "GND" H 1650 2200 50  0001 C CNN
F 2 "" H 1450 2400 50  0001 C CNN
F 3 "" H 1450 2400 50  0001 C CNN
	1    1450 2400
	1    0    0    -1  
$EndComp
Wire Wire Line
	1450 2350 1450 2250
Wire Wire Line
	1450 2250 1350 2250
Wire Wire Line
	1050 2250 950  2250
Connection ~ 950  2250
$Comp
L GNSS_Firehose:BGA2800 U6
U 1 1
P 2350 3050
F 0 "U6" H 2640 2780 50  0000 C CNN
F 1 "BGA2800" H 2650 2700 50  0000 C CNN
F 2 "footprints:SOT-363" H 2350 3050 50  0001 C CNN
F 3 "" H 2350 3050 50  0001 C CNN
	1    2350 3050
	1    0    0    -1  
$EndComp
Wire Wire Line
	6900 3700 6900 5400
Wire Wire Line
	6700 4200 6700 6100
$Comp
L GNSS_Firehose:C C211
U 1 1
P 3100 7200
F 0 "C211" V 3350 7200 50  0000 C CNN
F 1 "100n" V 3550 7200 50  0000 C CNN
F 2 "footprints:0402" H 3100 7200 50  0001 C CNN
F 3 "" H 3100 7200 50  0001 C CNN
	1    3100 7200
	0    1    1    0   
$EndComp
$Comp
L GNSS_Firehose:C C212
U 1 1
P 3300 7200
F 0 "C212" V 3550 7200 50  0000 C CNN
F 1 "10uF" V 3650 7200 50  0000 C CNN
F 2 "footprints:0805" H 3300 7200 50  0001 C CNN
F 3 "" H 3300 7200 50  0001 C CNN
	1    3300 7200
	0    1    1    0   
$EndComp
Connection ~ 3100 7050
Connection ~ 3300 7050
Connection ~ 3300 7350
Connection ~ 3100 7350
NoConn ~ 6000 4300
Wire Wire Line
	950  3050 1050 3050
Wire Wire Line
	3400 3050 3500 3050
Wire Wire Line
	5000 4600 5050 4600
Wire Wire Line
	5100 4600 5200 4600
Wire Wire Line
	5050 4600 5100 4600
Wire Wire Line
	4900 2000 5000 2000
Wire Wire Line
	4800 2000 4900 2000
Wire Wire Line
	4700 2000 4800 2000
Wire Wire Line
	4600 2000 4700 2000
Wire Wire Line
	4500 2000 4600 2000
Wire Wire Line
	4400 2000 4500 2000
Wire Wire Line
	8400 1800 8500 1800
Wire Wire Line
	8500 1800 8600 1800
Wire Wire Line
	8650 4900 8750 4900
Wire Wire Line
	1850 6050 2000 6050
Wire Wire Line
	1700 5750 1850 5750
Wire Wire Line
	4700 5700 4900 5700
Wire Wire Line
	4900 5700 5050 5700
Wire Wire Line
	5450 5700 5950 5700
Wire Wire Line
	1700 7050 1900 7050
Wire Wire Line
	1900 7050 2100 7050
Wire Wire Line
	2100 7050 2300 7050
Wire Wire Line
	2900 7050 3100 7050
Wire Wire Line
	2300 7050 2500 7050
Wire Wire Line
	2500 7050 2700 7050
Wire Wire Line
	1900 7350 2100 7350
Wire Wire Line
	2100 7350 2300 7350
Wire Wire Line
	2300 7350 2500 7350
Wire Wire Line
	2500 7350 2700 7350
Wire Wire Line
	2700 7350 2900 7350
Wire Wire Line
	7700 1250 7900 1250
Wire Wire Line
	7900 1250 8100 1250
Wire Wire Line
	7700 1550 7900 1550
Wire Wire Line
	7900 1550 8100 1550
Wire Wire Line
	9200 1250 9400 1250
Wire Wire Line
	9400 1550 9550 1550
Wire Wire Line
	1850 5750 2450 5750
Wire Wire Line
	2700 7050 2900 7050
Wire Wire Line
	8300 6100 8550 6100
Wire Wire Line
	7850 5400 8000 5400
Wire Wire Line
	2250 2250 2250 2600
Wire Wire Line
	2150 3600 2250 3600
Wire Wire Line
	2900 7350 3100 7350
Wire Wire Line
	8900 1250 8900 1800
Wire Wire Line
	7500 1550 7700 1550
Wire Wire Line
	8300 1250 8300 1800
Wire Wire Line
	8100 1250 8300 1250
Wire Wire Line
	950  2250 950  2600
Wire Wire Line
	3100 7050 3300 7050
Wire Wire Line
	3300 7050 3750 7050
Wire Wire Line
	3300 7350 3450 7350
Wire Wire Line
	3100 7350 3300 7350
$EndSCHEMATC
